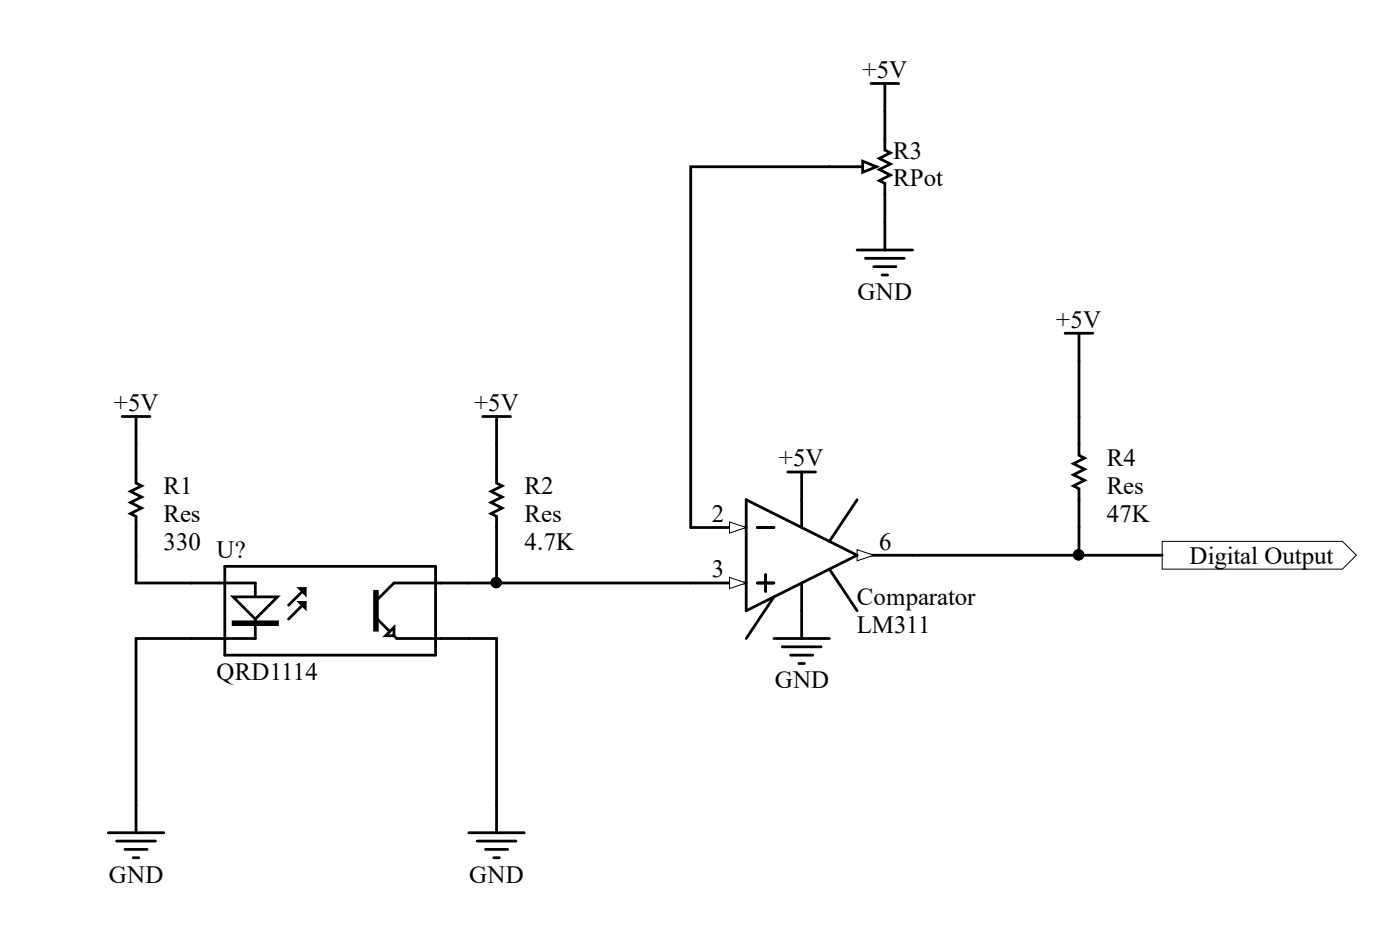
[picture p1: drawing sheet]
<svg xmlns="http://www.w3.org/2000/svg" width="143mm" height="95mm" viewBox="0 0 143 95" stroke-linecap="round" stroke-linejoin="round" font-family="sans-serif">
<path d="M-.1 -.1h143v95.6h-143z" fill="#fff" stroke="#000" stroke-width=".1"/>
<path d="M87.5 17h1.4M90.3 11.3v2.9M90.3 19.8v2.9" fill="none" stroke="#000" stroke-width=".28"/>
<path d="M88 16.4l1.4 .6-1.4 .6z" fill="#fff" stroke="#000" stroke-width=".28"/>
<g fill="none" stroke="#000" stroke-width=".28">
<path d="M84.6 17h2.9M88.9 8.5h2.8M90.3 14.2v1.1l.6 .3-1.2 .6 1.2 .5-1.2 .6 1.2 .5-1.2 .6 .6 .3v1.1M90.3 8.5v2.8M87.5 25.5h5.6M88.3 26.3h4M89.2 27.2h2.2M90 28h.6M90.3 22.7v2.8M19.5 59.4h6.6v5.7h-6.6M22.9 57.7h21.5v9.1h-21.5zM47.8 59.4h-7.6l-1.7 1.7"/>
<path d="M31.1 61.4l-1.7 1.7M31.1 60l-1.7 1.7M38.5 63.1l2 2h7.3"/>
</g>
<g fill="#fff" stroke="#000" stroke-width=".28">
<path d="M23.8 60.9h4.5l-2.2 2.2z"/>
<path d="M30.6 60h.5v.6z"/>
<path d="M30.6 61.4h.5v.6z"/>
<path d="M39.4 64.8l.8-.8v.8z"/>
<path d="M23.8 63.4h4.5v.3h-4.5z" fill-rule="evenodd"/>
<path d="M38.2 60.3h.3v3.9h-.3z" fill-rule="evenodd"/>
</g>
<g fill="none" stroke="#000" stroke-width=".28">
<path d="M12.5 42.5h2.8M13.9 42.5v6.8l.5 .2-1.1 .6 1.1 .6-1.1 .5 1.1 .6-1.1 .6 .6 .2v6.8h5.6M70.5 53.8h5.6M19.5 65.1h-5.6v19.8M47.8 65.1h2.9v19.8M11.1 84.9h5.6M11.9 85.7h4M12.7 86.6h2.3M13.6 87.4h.6M47.8 84.9h5.7M48.7 85.7h4M49.5 86.6h2.3"/>
<path d="M50.4 87.4h.6"/>
</g>
<path d="M74.4 53.2l1.7 .6-1.7 .5z" fill="#fff" stroke="#000" stroke-width=".1"/>
<path d="M70.5 59.4h5.6" fill="none" stroke="#000" stroke-width=".28"/>
<path d="M74.4 58.9l1.7 .5-1.7 .6z" fill="#fff" stroke="#000" stroke-width=".1"/>
<path d="M87.5 56.6h5.6" fill="none" stroke="#000" stroke-width=".28"/>
<path d="M87.5 56l1.7 .6-1.7 .6z" fill="#fff" stroke="#000" stroke-width=".1"/>
<g fill="none" stroke="#000" stroke-width=".28">
<path d="M84.6 17h-14.1v36.8M47.8 59.4h22.7M49.3 42.5h2.8M50.7 42.5v6.8l.5 .2-1.1 .6 1.1 .6-1.1 .5 1.1 .6-1.1 .6 .6 .2v6.8M76.1 50.9l11.4 5.7-11.4 5.7zM77.3 53.8h1.7M77.3 59.4h1.7M78.1 58.6v1.7M80.4 48.1h2.8M81.8 48.1v5.7M81.8 59.4v5.7M84.6 58l2.9 4.3"/>
<path d="M87.5 50.9l-2.9 4.3M79 60.9l-2.9 4.2M79 65.1h5.6M79.8 65.9h4M80.7 66.8h2.2M81.5 67.6h.6"/>
</g>
<circle cx="50.6" cy="59.4" r=".52" fill="#000" stroke="#000" stroke-width=".1"/>
<path d="M118.6 55.2h18.4l1.4 1.4-1.4 1.4h-18.4z" fill-rule="evenodd" fill="#fff" stroke="#000" stroke-width=".1"/>
<path d="M108.7 34h2.8M110.1 34v12.4l.6 .3-1.2 .6 1.2 .5-1.2 .6 1.2 .6-1.2 .5 .6 .3v6.8M93.1 56.6h25.5" fill="none" stroke="#000" stroke-width=".28"/>
<circle cx="110.1" cy="56.6" r=".52" fill="#000" stroke="#000" stroke-width=".1"/>
<g font-size="2.5">
<text x="88" y="8">a5V</text>
<text x="91.1" y="16.2">R3</text>
<text x="91.1" y="19">RPot</text>
<text x="87.5" y="30.6">GND</text>
<text x="107.8" y="33.4">a5V</text>
<text x="11.6" y="41.9">a5V</text>
<text x="48.4" y="41.9">a5V</text>
<text x="79.5" y="47.5">a5V</text>
<text x="112.9" y="47.5">R4</text>
<text x="16.7" y="50.4">R1</text>
<text x="16.7" y="53.2">Res</text>
<text x="53.5" y="50.4">R2</text>
<text x="53.5" y="53.2">Res</text>
<text x="72.6" y="53.2">2</text>
<text x="112.9" y="53.2">47K</text>
<text x="112.9" y="50.4">Res</text>
<text x="16.7" y="56.1">330</text>
<text x="22.1" y="56.9">U?</text>
<text x="53.5" y="56.1">4.7K</text>
<text x="72.6" y="58.9">3</text>
<text x="89.7" y="56.1">6</text>
<text x="121.4" y="57.5">Digital Output</text>
<text x="87.4" y="61.7">Comparator</text>
<text x="87.4" y="64.5">LM311</text>
<text x="22.1" y="69.3">QRD1114</text>
<text x="79.1" y="70.2">GND</text>
<text x="11.1" y="90">GND</text>
<text x="47.9" y="90">GND</text>
</g>
</svg>
